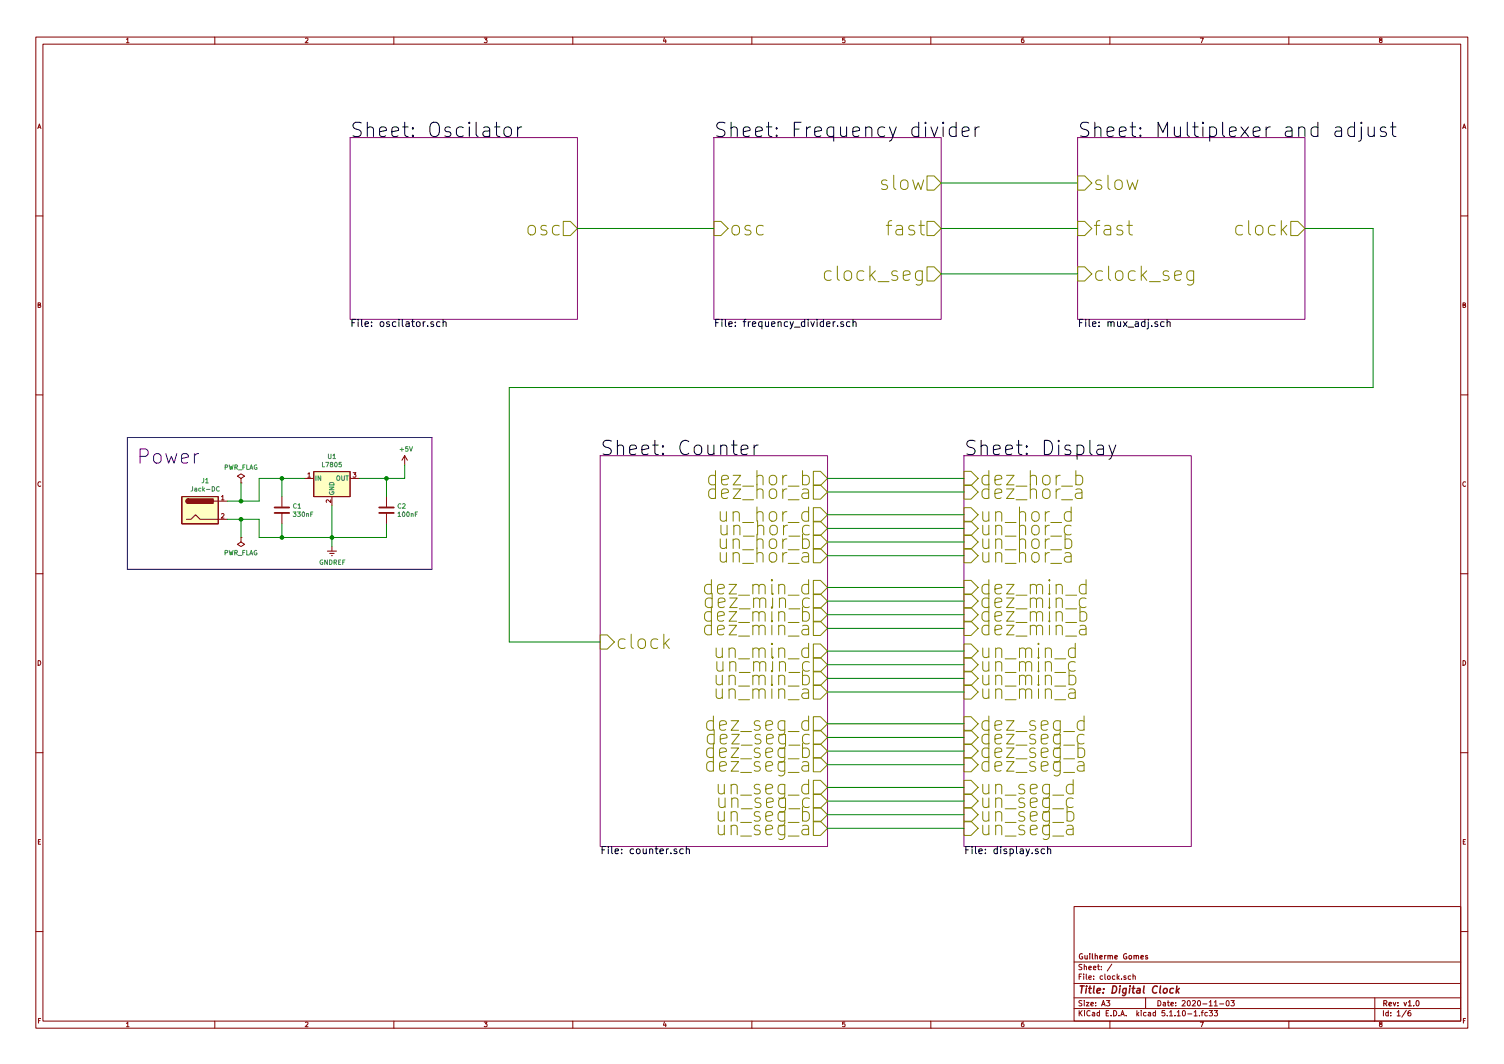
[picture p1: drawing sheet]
EESchema Schematic File Version 4
EELAYER 30 0
EELAYER END
$Descr A3 16535 11693
encoding utf-8
Sheet 1 6
Title "Digital Clock"
Date "2020-11-03"
Rev "v1.0"
Comp "Guilherme Gomes"
Comment1 ""
Comment2 ""
Comment3 ""
Comment4 ""
$EndDescr
$Sheet
S 6600 5000 2500 4300
U 5FA93D08
F0 "Counter" 157
F1 "counter.sch" 79
F2 "un_seg_a" O R 9100 9100 157
F3 "un_seg_b" O R 9100 8950 157
F4 "un_seg_c" O R 9100 8800 157
F5 "un_seg_d" O R 9100 8650 157
F6 "dez_seg_a" O R 9100 8400 157
F7 "dez_seg_b" O R 9100 8250 157
F8 "dez_seg_c" O R 9100 8100 157
F9 "dez_seg_d" O R 9100 7950 157
F10 "un_min_a" O R 9100 7600 157
F11 "un_min_b" O R 9100 7450 157
F12 "un_min_c" O R 9100 7300 157
F13 "un_min_d" O R 9100 7150 157
F14 "dez_min_a" O R 9100 6900 157
F15 "dez_min_b" O R 9100 6750 157
F16 "dez_min_c" O R 9100 6600 157
F17 "dez_min_d" O R 9100 6450 157
F18 "un_hor_a" O R 9100 6100 157
F19 "un_hor_b" O R 9100 5950 157
F20 "un_hor_c" O R 9100 5800 157
F21 "dez_hor_a" O R 9100 5400 157
F22 "dez_hor_b" O R 9100 5250 157
F23 "un_hor_d" O R 9100 5650 157
F24 "clock" I L 6600 7050 157
$EndSheet
$Sheet
S 10600 5000 2500 4300
U 5FDB2518
F0 "Display" 157
F1 "display.sch" 79
F2 "un_seg_b" I L 10600 8950 157
F3 "un_seg_c" I L 10600 8800 157
F4 "un_seg_d" I L 10600 8650 157
F5 "un_seg_a" I L 10600 9100 157
F6 "dez_seg_b" I L 10600 8250 157
F7 "dez_seg_c" I L 10600 8100 157
F8 "dez_seg_d" I L 10600 7950 157
F9 "dez_seg_a" I L 10600 8400 157
F10 "un_min_b" I L 10600 7450 157
F11 "un_min_c" I L 10600 7300 157
F12 "un_min_d" I L 10600 7150 157
F13 "un_min_a" I L 10600 7600 157
F14 "dez_min_b" I L 10600 6750 157
F15 "dez_min_c" I L 10600 6600 157
F16 "dez_min_d" I L 10600 6450 157
F17 "dez_min_a" I L 10600 6900 157
F18 "un_hor_b" I L 10600 5950 157
F19 "un_hor_c" I L 10600 5800 157
F20 "un_hor_d" I L 10600 5650 157
F21 "un_hor_a" I L 10600 6100 157
F22 "dez_hor_b" I L 10600 5250 157
F23 "dez_hor_a" I L 10600 5400 157
$EndSheet
Wire Wire Line
	6600 7050 5600 7050
Wire Wire Line
	5600 7050 5600 4250
Wire Wire Line
	5600 4250 15100 4250
Wire Wire Line
	9100 9100 10600 9100
Wire Wire Line
	9100 8950 10600 8950
Wire Wire Line
	10600 8800 9100 8800
Wire Wire Line
	9100 8650 10600 8650
Wire Wire Line
	9100 5250 10600 5250
Wire Wire Line
	10600 5400 9100 5400
Wire Wire Line
	9100 5650 10600 5650
Wire Wire Line
	10600 5800 9100 5800
Wire Wire Line
	9100 5950 10600 5950
Wire Wire Line
	10600 6100 9100 6100
Wire Wire Line
	9100 6450 10600 6450
Wire Wire Line
	10600 6600 9100 6600
Wire Wire Line
	9100 6750 10600 6750
Wire Wire Line
	10600 6900 9100 6900
Wire Wire Line
	9100 7150 10600 7150
Wire Wire Line
	10600 7300 9100 7300
Wire Wire Line
	9100 7450 10600 7450
Wire Wire Line
	10600 7600 9100 7600
Wire Wire Line
	9100 7950 10600 7950
Wire Wire Line
	10600 8100 9100 8100
Wire Wire Line
	9100 8250 10600 8250
Wire Wire Line
	10600 8400 9100 8400
Wire Wire Line
	2650 5500 2850 5500
Connection ~ 2650 5500
Wire Wire Line
	2650 5500 2650 5300
Wire Wire Line
	2650 5700 2850 5700
Connection ~ 2650 5700
Wire Wire Line
	2650 5900 2650 5700
$Comp
L power:PWR_FLAG #FLG02
U 1 1
P 2650 5900
F 0 "#FLG02" H 2650 5975 50  0001 C CNN
F 1 "PWR_FLAG" H 2650 6073 50  0000 C CNN
F 2 "" H 2650 5900 50  0001 C CNN
F 3 "~" H 2650 5900 50  0001 C CNN
	1    2650 5900
	-1   0    0    1   
$EndComp
$Comp
L power:PWR_FLAG #FLG01
U 1 1
P 2650 5300
F 0 "#FLG01" H 2650 5375 50  0001 C CNN
F 1 "PWR_FLAG" H 2650 5473 50  0000 C CNN
F 2 "" H 2650 5300 50  0001 C CNN
F 3 "~" H 2650 5300 50  0001 C CNN
	1    2650 5300
	1    0    0    -1  
$EndComp
Wire Wire Line
	2500 5700 2650 5700
Connection ~ 3100 5900
Wire Wire Line
	2850 5900 3100 5900
Wire Wire Line
	2850 5700 2850 5900
Connection ~ 3100 5250
Wire Wire Line
	2500 5500 2650 5500
Wire Wire Line
	2850 5250 3100 5250
Wire Wire Line
	2850 5500 2850 5250
Wire Notes Line style solid
	4750 4800 1400 4800
Wire Notes Line style solid
	1400 6250 4750 6250
Connection ~ 4250 5250
Wire Wire Line
	4250 5250 4450 5250
Wire Wire Line
	4250 5250 3950 5250
Wire Wire Line
	4250 5450 4250 5250
Wire Wire Line
	4250 5900 4250 5750
Wire Wire Line
	3650 5900 4250 5900
Wire Wire Line
	3650 5900 3650 5550
Connection ~ 3650 5900
Wire Wire Line
	3100 5900 3650 5900
Wire Wire Line
	3100 5750 3100 5900
Wire Wire Line
	3100 5250 3100 5450
Wire Wire Line
	3350 5250 3100 5250
$Comp
L Device:C C2
U 1 1
P 4250 5600
F 0 "C2" H 4365 5646 50  0000 L CNN
F 1 "100nF" H 4365 5555 50  0000 L CNN
F 2 "Capacitor_THT:C_Disc_D9.0mm_W5.0mm_P7.50mm" H 4288 5450 50  0001 C CNN
F 3 "~" H 4250 5600 50  0001 C CNN
	1    4250 5600
	1    0    0    -1  
$EndComp
$Comp
L Device:C C1
U 1 1
P 3100 5600
F 0 "C1" H 3215 5646 50  0000 L CNN
F 1 "330nF" H 3215 5555 50  0000 L CNN
F 2 "Capacitor_THT:C_Rect_L7.0mm_W2.5mm_P5.00mm" H 3138 5450 50  0001 C CNN
F 3 "~" H 3100 5600 50  0001 C CNN
	1    3100 5600
	1    0    0    -1  
$EndComp
Wire Wire Line
	3650 6000 3650 5900
$Comp
L power:GNDREF #PWR02
U 1 1
P 3650 6000
F 0 "#PWR02" H 3650 5750 50  0001 C CNN
F 1 "GNDREF" H 3655 5827 50  0000 C CNN
F 2 "" H 3650 6000 50  0001 C CNN
F 3 "" H 3650 6000 50  0001 C CNN
	1    3650 6000
	1    0    0    -1  
$EndComp
$Comp
L Regulator_Linear:L7805 U1
U 1 1
P 3650 5250
F 0 "U1" H 3650 5492 50  0000 C CNN
F 1 "L7805" H 3650 5401 50  0000 C CNN
F 2 "Package_TO_SOT_THT:TO-220-3_Vertical" H 3675 5100 50  0001 L CIN
F 3 "http://www.st.com/content/ccc/resource/technical/document/datasheet/41/4f/b3/b0/12/d4/47/88/CD00000444.pdf/files/CD00000444.pdf/jcr:content/translations/en.CD00000444.pdf" H 3650 5200 50  0001 C CNN
	1    3650 5250
	1    0    0    -1  
$EndComp
Text Notes 1500 5100 0    157  ~ 0
Power
Wire Notes Line style solid
	1400 6250 1400 4800
Wire Notes Line style solid
	4750 4800 4750 6250
$Comp
L Connector:Jack-DC J1
U 1 1
P 2200 5600
F 0 "J1" H 2257 5925 50  0000 C CNN
F 1 "Jack-DC" H 2257 5834 50  0000 C CNN
F 2 "Connector_BarrelJack:BarrelJack_Horizontal" H 2250 5560 50  0001 C CNN
F 3 "~" H 2250 5560 50  0001 C CNN
	1    2200 5600
	1    0    0    -1  
$EndComp
$Comp
L power:+5V #PWR01
U 1 1
P 4450 5100
F 0 "#PWR01" H 4450 4950 50  0001 C CNN
F 1 "+5V" H 4465 5273 50  0000 C CNN
F 2 "" H 4450 5100 50  0001 C CNN
F 3 "" H 4450 5100 50  0001 C CNN
	1    4450 5100
	1    0    0    -1  
$EndComp
Wire Wire Line
	4450 5250 4450 5100
Wire Wire Line
	15100 2500 14350 2500
Wire Wire Line
	15100 4250 15100 2500
Wire Wire Line
	11850 3000 10350 3000
Wire Wire Line
	11850 2500 10350 2500
Wire Wire Line
	10350 2000 11850 2000
Wire Wire Line
	6350 2500 7850 2500
$Sheet
S 11850 1500 2500 2000
U 5FB21823
F0 "Multiplexer and adjust" 157
F1 "mux_adj.sch" 79
F2 "clock_seg" I L 11850 3000 157
F3 "slow" I L 11850 2000 157
F4 "fast" I L 11850 2500 157
F5 "clock" O R 14350 2500 157
$EndSheet
$Sheet
S 7850 1500 2500 2000
U 5FB03ED9
F0 "Frequency divider" 157
F1 "frequency_divider.sch" 79
F2 "osc" I L 7850 2500 157
F3 "fast" O R 10350 2500 157
F4 "slow" O R 10350 2000 157
F5 "clock_seg" O R 10350 3000 157
$EndSheet
$Sheet
S 3850 1500 2500 2000
U 5FAE8E7B
F0 "Oscilator" 157
F1 "oscilator.sch" 79
F2 "osc" O R 6350 2500 157
$EndSheet
$EndSCHEMATC
